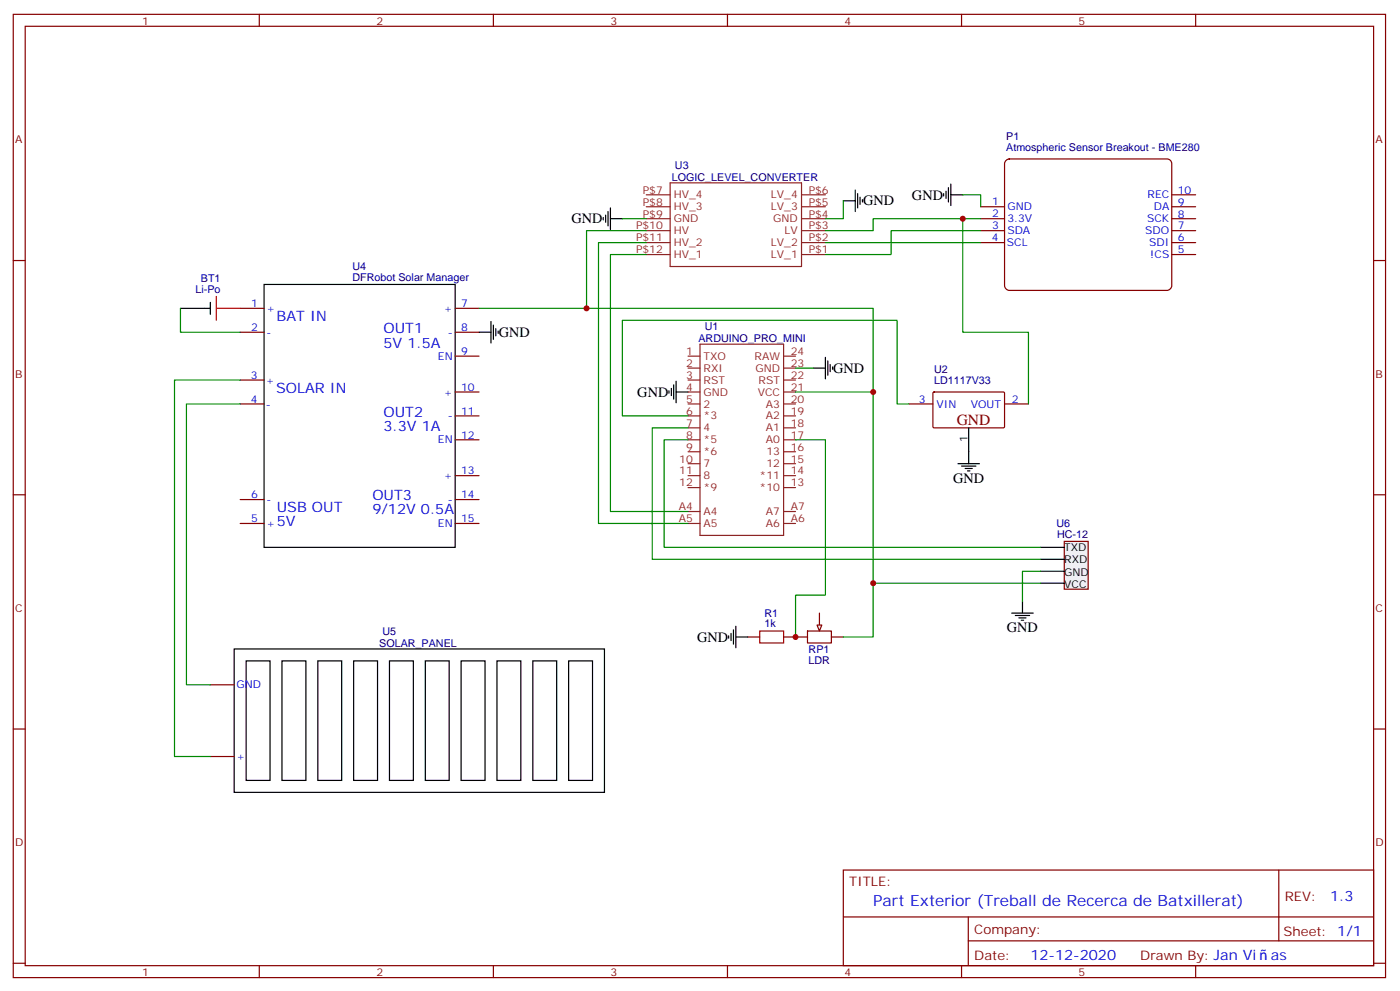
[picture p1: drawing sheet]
<svg xmlns="http://www.w3.org/2000/svg" width="414mm" height="293mm" viewBox="0 0 414 293" stroke-linecap="round" stroke-linejoin="round" font-family="sans-serif">
<g fill="none" stroke="#870000" stroke-width=".35">
<path d="M3.9 4.2h405.4v284.4h-405.4zM7.4 7.8h398.3v277.2h-398.3zM76.6 4.2v3.6M145.7 4.2v3.6M214.9 4.2v3.6M284 4.2v3.6M353.2 4.2v3.6M3.9 76.9h3.5M405.7 76.9h3.6M3.9 146h3.5M405.7 146h3.6M3.9 215.2h3.5"/>
<path d="M405.7 215.2h3.6M249.1 256.8h156.6v28.2h-156.6zM377.7 256.8v20.9M249.1 270.7h156.5M286 277.7h119.6M286 270.7v14.1M3.9 284.3h3.5M76.6 285v3.6M145.7 285v3.6M214.9 285v3.6M284 285v3.6M353.2 285v3.6"/>
<path d="M405.7 284.3h3.6"/>
</g>
<g fill="none" stroke="#8c2424" stroke-width=".35">
<path d="M203.2 119.2h3.6M203.2 115.7h3.6M203.2 108.7h3.6M203.2 105.1h3.6M203.2 112.2h3.6M206.8 101.6h24.7v56.4h-24.7zM231.5 119.2h3.5M231.5 115.7h3.5M231.5 108.7h3.5M231.5 105.1h3.5M231.5 112.2h3.5M203.2 122.8h3.6"/>
<path d="M203.2 126.3h3.6M203.2 129.8h3.6M203.2 133.3h3.6M203.2 136.9h3.6M231.5 122.8h3.5M231.5 126.3h3.5M231.5 129.8h3.5M231.5 133.3h3.5M231.5 136.9h3.5M203.2 140.4h3.6M203.2 143.9h3.6M203.2 151h3.6"/>
<path d="M203.2 154.5h3.6M231.5 140.4h3.5M231.5 143.9h3.5M231.5 151h3.5M231.5 154.5h3.5"/>
</g>
<path d="M297 47.5l1.1-.6h46.6a1.41 1.41 0 0 1 1.4 1.4v36a1.51 1.51 0 0 1-1.4 1.4h-46.6a1.51 1.51 0 0 1-1.4-1.4v-36z" fill="#fff" stroke="#800000" stroke-width=".35"/>
<g fill="none" stroke="#870000" stroke-width=".35">
<path d="M346.1 57.5h7.1M289.7 61h7M289.7 64.6h7M289.7 68.1h7M289.7 71.6h7M346.1 61h7.1M346.1 64.6h7.1M346.1 68.1h7.1M346.1 71.6h7.1M346.1 75.1h7.1M70.9 91h7.1M70.9 98.1h7.1"/>
<path d="M134.4 91h7.1M134.4 98.1h7.1M70.9 119.2h7.1M70.9 112.2h7.1M134.4 105.1h7.1M134.4 115.7h7.1M268.5 119.2h7.1M275.6 115.9l.3-.2 20.6 .1 .2 .3v10l-.3 .2-20.7-.1-.1-.3zM296.7 119.2h7.1M134.4 122.8h7.1M134.4 129.8h7.1M70.9 154.5h7.1"/>
<path d="M70.9 147.5h7.1M134.4 154.5h7.1M134.4 147.5h7.1M134.4 140.4h7.1M235 188h3.5M238.5 186.3h7.1v3.5h-7.1zM242 181v3.5M245.6 188h3.5M62.1 202.1h7.1M62.1 223.3h7.1"/>
</g>
<g fill="none" stroke="#000" stroke-width=".35">
<path d="M249.1 59.3h3.5M252.6 56.1v6.3M253.3 57.2v4.2M254 58.2v2.1M254.7 58.9v.7M278.7 57.2v.7M279.4 56.4v2.2M280.1 55.4v4.2M280.8 57.5h3.6M280.8 54.3v6.4M178.2 64.2v.7M178.9 63.5v2.1"/>
<path d="M179.6 62.4v4.3M180.3 64.6h3.5M180.3 61.4v6.3M53.3 91h8.8M62.1 89.3v3.5M78 84h56.4v77.6h-56.4zM141.5 98.1h3.5M145 94.9v6.3M145.7 96v4.2M146.4 97v2.1M147.1 97.7v.7M197.6 115.4v.7"/>
<path d="M198.3 114.7v2.1M199 113.6v4.2M199.7 115.7h3.5M199.7 112.5v6.4M240.3 108.7h3.5M243.8 105.5v6.3M244.5 106.5v4.3M245.2 107.6v2.1M245.9 108.3v.7M283 136.9h6.3M284 137.6h4.3M285.1 138.3h2.1"/>
<path d="M285.8 139h.7M286.1 126.3v10.6M69.2 191.6h109.3v42.3h-109.3zM72.7 195.1h7.1v35.3h-7.1zM83.3 195.1h7v35.3h-7zM93.9 195.1h7v35.3h-7zM104.5 195.1h7v35.3h-7zM115 195.1h7.1v35.3h-7.1zM125.6 195.1h7.1v35.3h-7.1zM136.2 195.1h7.1v35.3h-7.1zM146.8 195.1h7v35.3h-7zM157.4 195.1h7v35.3h-7z"/>
<path d="M168 195.1h7v35.3h-7z"/>
</g>
<g fill="none" stroke="#008700" stroke-width=".35">
<path d="M249.1 59.3v5.3h-5.3M284.4 57.5h5.3v3.5M183.8 64.6h7.1M190.9 75.1h-10.6v75.9h22.9M190.9 71.6h-14.1v82.9h26.4M190.9 68.1h-17.7v22.9h84.7v24.7h-22.9M243.8 71.6h45.9M284.4 64.6h-26.5v3.5h-14.1M289.7 64.6h-5.3v33.5h19.4v21.1M289.7 68.1h-26.5v7h-19.4M53.3 91v7.1h17.6M141.5 91h31.7"/>
<path d="M70.9 119.2h-15.8v82.9h7M70.9 112.2h-19.4v111.1h10.6M235 108.7h5.3M268.5 119.2h-3.5v-24.7h-81.2v28.3h19.4"/>
</g>
<g fill="none" stroke="#8c2424" stroke-width=".35">
<path d="M190.9 57.5h7M197.9 54h38.8v24.7h-38.8zM236.7 57.5h7.1M190.9 75.1h7M190.9 71.6h7M190.9 68.1h7M190.9 64.6h7M190.9 61h7M236.7 75.1h7.1M236.7 71.6h7.1M236.7 68.1h7.1M236.7 64.6h7.1"/>
<path d="M236.7 61h7.1"/>
</g>
<path d="M63.9 87.5v7M63.9 91h7" fill="none" stroke="#f00" stroke-width=".35"/>
<path d="M241.3 184.5h1.4l-.7 1.8z" fill="#f0f0f0" stroke="#870000" stroke-width=".35"/>
<path d="M224.4 186.3h7.1v3.5h-7.1z" fill="none" stroke="#a10000" stroke-width=".35"/>
<path d="M220.9 188h3.5M231.5 188h3.5" fill="none" stroke="#870000" stroke-width=".35"/>
<path d="M257.9 115.7v72.3h-8.8M235 129.8h8.8v45.9h-8.8v12.3" fill="none" stroke="#008700" stroke-width=".35"/>
<path d="M215.2 187.7v.7M215.9 187v2.1M216.6 185.9v4.2M217.3 188h3.6M217.3 184.9v6.3" fill="none" stroke="#000" stroke-width=".35"/>
<path d="M314.4 159.8h7v14.1h-7z" fill="#f0f0f0" stroke="#870000" stroke-width=".35"/>
<path d="M302 177.4v3.6M307.3 172.2h7.1M307.3 168.6h7.1M307.3 165.1h7.1M307.3 161.6h7.1M298.8 181h6.4M299.9 181.7h4.2M301 182.4h2.1M301.7 183.1h.7" fill="none" stroke="#000" stroke-width=".35"/>
<path d="M203.2 126.3h-10.5v38.8h114.6M203.2 129.8h-7v31.8h111.1M257.9 172.2h49.4M307.3 168.6h-5.3v8.8" fill="none" stroke="#008700" stroke-width=".35"/>
<g fill="#c00">
<circle cx="284.4" cy="64.6" r=".88"/>
<circle cx="173.2" cy="91" r=".88"/>
<circle cx="257.9" cy="115.7" r=".88"/>
<circle cx="235" cy="188" r=".88"/>
<circle cx="257.9" cy="172.2" r=".88"/>
</g>
<text font-size="4.6" fill="#800" x="282.6" y="125.6">GND</text>
<text font-size="4.6" fill="#00f" x="257.9" y="267.4">Part Exterior (Treball de Recerca de Batxillerat)</text>
<g font-size="4.2">
<text x="269.4" y="58.9">GND</text>
<text x="168.8" y="65.9">GND</text>
<text x="254.9" y="60.7">GND</text>
<text x="147.3" y="99.5">GND</text>
<text x="246.1" y="110">GND</text>
<text x="188.2" y="117.1">GND</text>
<text x="281.6" y="142.5">GND</text>
<text x="205.9" y="189.4">GND</text>
<text x="297.4" y="186.6">GND</text>
</g>
<g font-size="4.2" fill="#00f">
<text x="81.7" y="94.9">BAT IN</text>
<text x="113.3" y="98.4">OUT1</text>
<text x="113.3" y="102.6">5V 1.5A</text>
<text x="81.5" y="116">SOLAR IN</text>
<text x="113.3" y="123.1">OUT2</text>
<text x="113.3" y="127.3">3.3V 1A</text>
<text x="110" y="147.6">OUT3</text>
<text x="81.8" y="151.1">USB OUT</text>
<text x="81.8" y="155.4">5V</text>
<text x="110" y="151.8">9/12V 0.5A</text>
<text x="392.9" y="266.1">1.3</text>
<text x="304.3" y="283.4">12-12-2020</text>
<text x="375.4" y="283.3">as</text>
</g>
<g font-size="3.9" fill="#800">
<text x="250.9" y="261.4">TITLE:</text>
<text x="379.5" y="266.1">REV:</text>
<text x="287.8" y="275.6">Company:</text>
<text x="379.1" y="276.2">Sheet: 1/1</text>
<text x="287.8" y="283.3">Date:</text>
<text x="336.8" y="283.4">Drawn By: Jan Vi</text>
</g>
<g font-size="3.2" fill="#800">
<text x="42" y="7.2">1</text>
<text x="111.2" y="7.2">2</text>
<text x="180.3" y="7.2">3</text>
<text x="249.4" y="7.2">4</text>
<text x="318.6" y="7.2">5</text>
<text x="4.4" y="42.3">A</text>
<text x="406.3" y="42.3">A</text>
<text x="4.4" y="111.5">B</text>
<text x="406.3" y="111.5">B</text>
<text x="4.4" y="180.6">C</text>
<text x="406.3" y="180.6">C</text>
<text x="4.4" y="249.8">D</text>
<text x="406.3" y="249.8">D</text>
<text x="42" y="288">1</text>
<text x="111.2" y="288">2</text>
<text x="180.3" y="288">3</text>
<text x="249.4" y="288">4</text>
<text x="318.6" y="288">5</text>
</g>
<g font-size="3.2" fill="#000080">
<text x="297.2" y="41.3">P1</text>
<text x="297.2" y="44.5">Atmospheric Sensor Breakout - BME280</text>
<text x="198.4" y="53.3">LOGIC_LEVEL_CONVERTER</text>
<text x="199.4" y="49.8">U3</text>
<text x="59.3" y="83.3">BT1</text>
<text x="104.1" y="82.9">DFRobot Solar Manager</text>
<text x="104.1" y="79.7">U4</text>
<text x="57.7" y="86.4">Li-Po</text>
<text x="206.3" y="101">ARDUINO_PRO_MINI</text>
<text x="208.2" y="97.4">U1</text>
<text x="275.9" y="113.3">LD1117V33</text>
<text x="275.9" y="110.1">U2</text>
<text x="312.1" y="155.6">U6</text>
<text x="312.2" y="158.8">HC-12</text>
<text x="225.8" y="185.2">1k</text>
<text x="225.8" y="182">R1</text>
<text x="112" y="190.9">SOLAR_PANEL</text>
<text x="112.9" y="187.4">U5</text>
<text x="238.8" y="196">LDR</text>
<text x="238.8" y="192.8">RP1</text>
</g>
<g font-size="3.2" fill="#8d2323">
<text x="189.9" y="57.2">P$7</text>
<text x="199" y="58.6">HV_4</text>
<text x="227.7" y="58.6">LV_4</text>
<text x="238.9" y="57.2">P$6</text>
<text x="189.9" y="64.2">P$9</text>
<text x="189.9" y="60.7">P$8</text>
<text x="199" y="65.6">GND</text>
<text x="199" y="62.1">HV_3</text>
<text x="227.7" y="62.1">LV_3</text>
<text x="228.4" y="65.6">GND</text>
<text x="238.9" y="64.2">P$4</text>
<text x="238.9" y="60.7">P$5</text>
<text x="187.9" y="71.3">P$11</text>
<text x="187.9" y="67.7">P$10</text>
<text x="199" y="69.1">HV</text>
<text x="231.8" y="69.1">LV</text>
<text x="238.9" y="67.7">P$3</text>
<text x="238.9" y="71.3">P$2</text>
<text x="187.9" y="74.8">P$12</text>
<text x="199" y="76.2">HV_1</text>
<text x="199" y="72.7">HV_2</text>
<text x="227.7" y="76.2">LV_1</text>
<text x="227.7" y="72.7">LV_2</text>
<text x="238.9" y="74.8">P$1</text>
<text x="202.6" y="104.8">1</text>
<text x="207.8" y="106.2">TXO</text>
<text x="222.9" y="106.2">RAW</text>
<text x="233.6" y="104.8">24</text>
<text x="202.6" y="111.8">3</text>
<text x="202.6" y="108.3">2</text>
<text x="207.8" y="113.2">RST</text>
<text x="207.8" y="109.7">RXI</text>
<text x="223.1" y="109.7">GND</text>
<text x="224.1" y="113.2">RST</text>
<text x="233.6" y="108.3">23</text>
<text x="233.6" y="111.8">22</text>
<text x="202.6" y="118.9">5</text>
<text x="202.6" y="115.4">4</text>
<text x="207.8" y="116.8">GND</text>
<text x="223.8" y="116.8">VCC</text>
<text x="233.6" y="118.9">20</text>
<text x="233.6" y="115.4">21</text>
<text x="202.6" y="122.4">6</text>
<text x="202.6" y="125.9">7</text>
<text x="207.8" y="120.3">2</text>
<text x="207.8" y="123.8">*3</text>
<text x="226.2" y="123.8">A2</text>
<text x="226.2" y="120.3">A3</text>
<text x="233.6" y="125.9">18</text>
<text x="233.6" y="122.4">19</text>
<text x="202.6" y="129.5">8</text>
<text x="207.8" y="127.4">4</text>
<text x="207.8" y="130.9">*5</text>
<text x="226.2" y="130.9">A0</text>
<text x="226.2" y="127.4">A1</text>
<text x="233.6" y="129.5">17</text>
<text x="200.6" y="136.5">10</text>
<text x="202.6" y="133">9</text>
<text x="207.8" y="134.4">*6</text>
<text x="207.8" y="137.9">7</text>
<text x="226.4" y="137.9">12</text>
<text x="226.4" y="134.4">13</text>
<text x="233.6" y="136.5">15</text>
<text x="233.6" y="133">16</text>
<text x="200.6" y="140.1">11</text>
<text x="200.6" y="143.6">12</text>
<text x="207.8" y="141.5">8</text>
<text x="224.4" y="141.5">*11</text>
<text x="233.6" y="143.6">13</text>
<text x="233.6" y="140.1">14</text>
<text x="207.8" y="145">*9</text>
<text x="224.4" y="145">*10</text>
<text x="200.5" y="150.6">A4</text>
<text x="200.5" y="154.2">A5</text>
<text x="207.8" y="152">A4</text>
<text x="207.8" y="155.6">A5</text>
<text x="226.2" y="152">A7</text>
<text x="226.2" y="155.6">A6</text>
<text x="233.6" y="150.6">A7</text>
<text x="233.6" y="154.2">A6</text>
</g>
<g font-size="3.2" fill="#00f">
<text x="339" y="58.6">REC</text>
<text x="347.9" y="57.2">10</text>
<text x="293.1" y="60.6">1</text>
<text x="293.1" y="64.1">2</text>
<text x="297.5" y="62">GND</text>
<text x="297.5" y="65.5">3.3V</text>
<text x="338.8" y="65.6">SCK</text>
<text x="340.8" y="62.1">DA</text>
<text x="347.9" y="64.2">8</text>
<text x="347.9" y="60.7">9</text>
<text x="292.9" y="71.3">4</text>
<text x="293.1" y="67.6">3</text>
<text x="297.5" y="69.1">SDA</text>
<text x="338.3" y="69.1">SDO</text>
<text x="347.9" y="71.3">6</text>
<text x="347.9" y="67.7">7</text>
<text x="297.4" y="72.7">SCL</text>
<text x="339.5" y="72.7">SDI</text>
<text x="339.8" y="76.2">!CS</text>
<text x="347.9" y="74.8">5</text>
<text x="74.2" y="90.7">1</text>
<text x="78.7" y="92.1">+</text>
<text x="131.1" y="92.1">+</text>
<text x="136.2" y="90.7">7</text>
<text x="74.2" y="97.7">2</text>
<text x="78.7" y="99.1">-</text>
<text x="132.3" y="99.1">-</text>
<text x="136.2" y="97.7">8</text>
<text x="129.4" y="106.2">EN</text>
<text x="136.2" y="104.8">9</text>
<text x="74.1" y="112">3</text>
<text x="78.6" y="113.4">+</text>
<text x="74.1" y="119">4</text>
<text x="131.1" y="116.8">+</text>
<text x="136.2" y="115.4">10</text>
<text x="271.4" y="118.9">3</text>
<text x="298.8" y="118.9">2</text>
<text x="78.6" y="120.4">-</text>
<text x="132.3" y="123.8">-</text>
<text x="136.2" y="122.4">11</text>
<text x="276.6" y="120.3">VIN</text>
<text x="286.7" y="120.3">VOUT</text>
<text x="129.4" y="130.9">EN</text>
<text x="136.2" y="129.5">12</text>
<text x="131.1" y="141.5">+</text>
<text x="136.2" y="140.1">13</text>
<text x="74.2" y="147.1">6</text>
<text x="78.7" y="148.5">-</text>
<text x="132.3" y="148.5">-</text>
<text x="136.2" y="147.1">14</text>
<text x="74.2" y="154.2">5</text>
<text x="78.7" y="155.6">+</text>
<text x="129.4" y="155.6">EN</text>
<text x="136.2" y="154.2">15</text>
<text x="69.9" y="203.2">GND</text>
<text x="69.9" y="224.4">+</text>
</g>
<g font-size="3.2">
<text x="285.8" y="130.4" transform="rotate(-90 285.8 130.4)">1</text>
<text x="314.4" y="166.2">RXD</text>
<text x="314.4" y="162.6">TXD</text>
<text x="314.4" y="173.6">VCC</text>
<text x="314.4" y="170">GND</text>
</g>
</svg>
